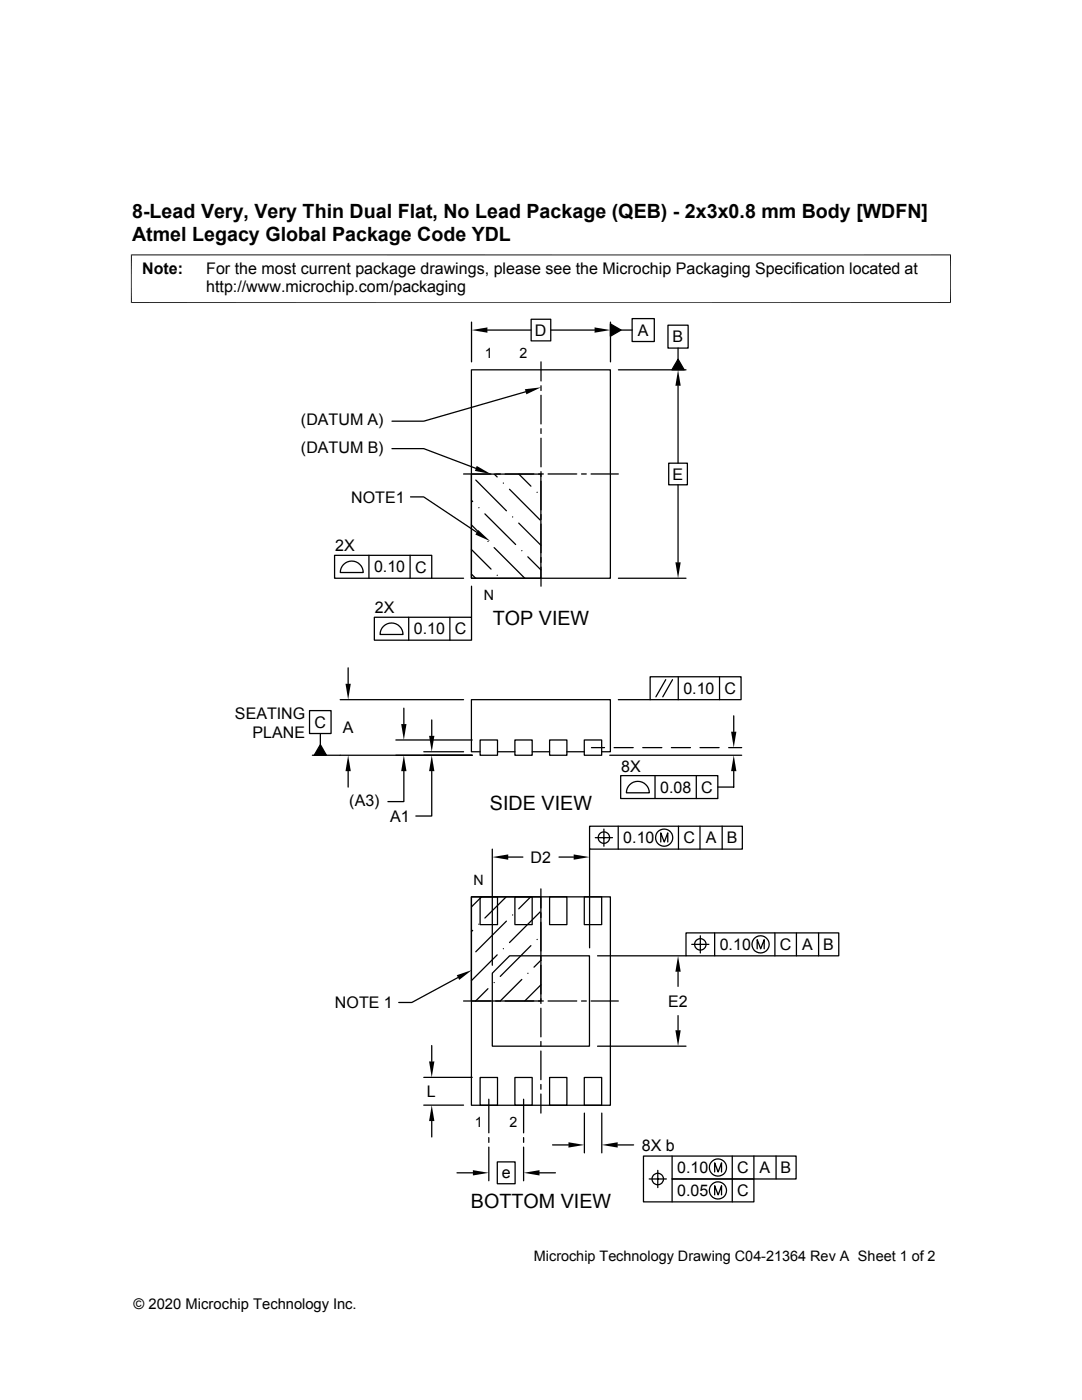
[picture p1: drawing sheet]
<svg xmlns="http://www.w3.org/2000/svg" width="216mm" height="279mm" viewBox="0 0 216 279" stroke-linecap="round" stroke-linejoin="round" font-family="sans-serif">
<g fill="none" stroke="#000" stroke-width=".25">
<path d="M94.1 73.8h27.7v41.6h-27.7zM94.1 64.3v7.9M97.3 65.9h8.7M104.9 78.2l-20.3 5.9h-6.4M106 63.7h3.9v4.3h-3.9zM107.9 72.2v3.8M107.9 77v.9M107.9 78.9v5.7M109.9 65.9h8.7M121.8 64.6l2.1 1.3-2.1 1.2zM121.8 64.3v7.9M123.4 73.8h13.5"/>
<path d="M123.9 65.9h2.2M126.1 63.6h4.5v4.6h-4.5zM133.3 64.9h4v4.6h-4zM135.3 71.7l1.2 2.1h-2.4zM135.3 69.5v2.2M135.3 77v15.4M78.2 89.5h6.4l10.4 4M81.9 99.2h2.6l10.6 7M92.5 94.6h5.4M94.1 94.6h13.8v20.8h-13.8zM94.1 99.9l.2 .2M94.9 95.8l6.1 6.1"/>
<path d="M98.6 94.6l.6 .6M98.9 94.6h.9M100.4 96.4h.1M100.8 94.6h5.7M101.7 97.6l6.1 6.2M103.5 94.6l2.4 2.4M107.2 98.3h.1M107.5 94.6h.9M107.9 85.6v.9M107.9 87.5v5.7M107.9 94.1v1M107.9 96v5.7"/>
<path d="M109.4 94.6h5.7M116 94.6h1M117.9 94.6h5.5M133.4 92.4h3.8v4.4h-3.8zM135.3 96.8v15.4M66.8 110.8h19.3v4.6h-19.3zM68.6 112.6a2.29 2.29 0 0 1 2.5-.5 2.29 2.29 0 0 1 1.4 2.2h-4.6a2.29 2.29 0 0 1 .7-1.7zM73.6 110.8v4.6M81.8 110.8v4.6M86.1 115.4h6.4M94.1 114.6l.8 .8M94.1 109.7l3.9 3.9"/>
<path d="M94.1 104.8l2.1 2M94.1 117v6.2M95.5 101.3h.1M96.8 102.6l6.1 6.1M97.4 108.1h.1M98.6 109.3l6.1 6.1M99.2 114.8h.1M102.3 103.2h.1M103.5 104.4l4.4 4.4M104.1 109.9h.1M105.3 111.1l2.6 2.6M107.9 102.7v1"/>
<path d="M107.9 104.6v5.7M107.9 111.3v.9M107.9 113.2v3.8M123.4 115.4h13.5M67.9 139.6h24.6M69.5 133.3v3.2M74.7 123.2h19.4v4.6h-19.4zM76.5 125a2.29 2.29 0 0 1 2.5-.5 2.29 2.29 0 0 1 1.4 2.1h-4.6a2.29 2.29 0 0 1 .7-1.6zM81.6 123.2v4.6M89.8 123.2v4.6M123.4 139.6h6.3M129.7 135.1h18.2v4.5h-18.2z"/>
<path d="M132.8 135.6l-1.9 3.5M134.2 135.6l-2 3.5M135.3 135.1v4.5M143.6 135.1v4.5M61.8 141.8h4.3v4.6h-4.3zM62.3 150.7h31.9M63.9 148.6l1.2 2.1h-2.4zM63.9 146.4v2.2M69.5 153.9v3.2M79 147.7h15.2M80.6 153.9v6.1h-3.2M80.6 141.3v3.2"/>
<path d="M84.6 150h7.9M86.1 153.9v9h-3.1M86.1 143.7v3.2M95.8 147.7h3.5v3h-3.5zM95.8 150h-1.7v-10.4h27.7v10.4h-1.7M99.3 150h3.4M102.7 147.7h3.5v3h-3.5zM106.2 150h3.5M109.7 147.7h3.4v3h-3.4zM113.1 150h3.5M116.6 147.7h3.5v3h-3.5zM118 149.2h2.6"/>
<path d="M121.7 150.7h26.3M122.5 149.2h3.8M123.8 154.8h19.4v4.6h-19.4zM125.6 156.6a2.29 2.29 0 0 1 2.5-.5 2.29 2.29 0 0 1 1.5 2.1h-4.6a2.29 2.29 0 0 1 .6-1.6zM128.2 149.2h3.9M130.7 154.8v4.6M134 149.2h3.8M138.9 154.8v4.6M139.7 149.2h3.8M145.4 149.2h2.6M146.4 142.9v3.1M146.4 153.9v3.2h-3.2"/>
<path d="M94.1 179h27.7v41.6h-27.7zM94.1 179h13.8v20.8h-13.8zM95.8 179h3.5v5.5h-3.5zM96.1 179l-2 2M98.2 169.5v23.1M101 179l-4.2 4.2M101.4 171h2.9M102.7 179h3.5v5.5h-3.5zM105.9 179l-2.4 2.4M107.9 177.4v3.8M109.7 179h3.4v5.5h-3.4zM111.5 171h3"/>
<path d="M116.6 179h3.5v5.5h-3.5zM117.6 164.9h30.5v4.6h-30.5zM117.6 169.5v19.7M118.8 167.2h3.4M120.5 165.5v3.4M123.4 164.9v4.6M131.8 168v-1.8l.7 1.8 .7-1.8v1.8M135.4 164.9v4.6M139.7 164.9v4.6M144.1 164.9v4.6M91.4 195.1l-9.2 5h-2.6M92.5 199.8h5.4"/>
<path d="M94.3 185.7l-.2 .2M95.5 184.4h.1M97.4 197.3l-2.5 2.5M98.6 196.1h.1M99.2 190.6l-5.1 5.1M100.4 189.3h.1M100.8 199.8h5.7M101 183.8l-6.1 6.1M101.7 190.8h15.9v18h-19.4v-14.6zM102.3 182.6h.1M104.1 195.5l-4.3 4.3h-.9M105.3 194.2h.1"/>
<path d="M105.9 188.7l-6.1 6.2M107.2 187.5h.1M107.5 199.8h.9M107.8 182l-6.1 6.1M107.9 191.6l-1.3 1.4M107.9 196.6l-3.2 3.1M107.9 182.2v.9M107.9 184.1v5.7M107.9 190.7v1M107.9 192.6v5.8M107.9 199.3v1M109.4 199.8h5.7"/>
<path d="M116 199.8h1M117.9 199.8h5.5M119.2 190.8h17.7M135.3 193.9v3M136.9 186.2h30.5v4.6h-30.5zM138 188.5h3.5M139.7 186.8v3.4M142.6 186.2v4.6M151.1 189.4v-1.9l.7 1.9 .7-1.9v1.9M154.6 186.2v4.6M158.9 186.2v4.6M163.3 186.2v4.6"/>
<path d="M84.6 215h9.6M86.1 208.7v3.1M95.8 215h3.5v5.6h-3.5zM97.5 219.4v6.7M102.7 215h3.5v5.6h-3.5zM104.5 219.4v6.7M107.9 201.2v5.7M107.9 207.9v.9M107.9 209.8v5.7M107.9 216.4v1M107.9 218.3v3.8M109.7 215h3.4v5.6h-3.4z"/>
<path d="M116.6 215h3.5v5.6h-3.5zM119.2 208.8h17.7M135.3 202.7v2.9M84.6 220.6h7.9M86.1 223.7v3.2M91.2 234.1h3.2M97.5 227v1M97.5 228.9v6.7M99.2 231.9h3.6v4.3h-3.6zM104.5 227v1M104.5 228.9v6.7M107.7 234.1h3.1"/>
<path d="M110.3 228.5h3.1M116.6 222.1v8M120.1 222.1v8M123.3 228.5h3.1M129.5 235.3h3.5M131.3 233.6v3.4M134.1 230.7v4.6h16.3v4.6h-22v-9.2h30.5v4.6h-24.8v4.6M142.6 233.9v-1.8l.7 1.8 .7-1.8v1.8M142.6 238.5v-1.9l.7 1.9 .7-1.9v1.9M146.1 230.7v9.2M150.4 230.7v4.6M154.9 230.7v4.6"/>
<circle cx="120.5" cy="167.2" r="1.14"/>
<circle cx="132.5" cy="167.2" r="1.71"/>
<circle cx="139.7" cy="188.5" r="1.14"/>
<circle cx="151.8" cy="188.5" r="1.72"/>
<circle cx="131.3" cy="235.3" r="1.14"/>
<circle cx="143.3" cy="237.6" r="1.72"/>
<circle cx="143.3" cy="233" r="1.72"/>
</g>
<g fill="#000">
<path d="M94.1 65.9l3.2-.6v1.1zM104.7 77.7l3.2-.4-2.9 1.4zM118.6 65.3l3.2 .6-3.2 .5zM121.8 64.6l2.1 1.3-2.1 1.2zM135.3 73.8l.5 3.2h-1zM135.3 71.7l1.2 2.1h-2.4zM95.1 93l2.8 1.6-3.1-.6zM95.4 105.8l2.4 2.2-3-1.3zM134.8 112.2h1l-.5 3.2zM68.9 136.5h1.1l-.5 3.1zM63.9 148.6l1.2 2.1h-2.4zM69.5 150.7l.5 3.2h-1.1z"/>
<path d="M80.1 144.5h1l-.5 3.2zM80.6 150.7l.5 3.2h-1zM85.6 146.9h1.1l-.6 3.1zM86.1 150.7l.6 3.2h-1.1zM146.4 150.7l.5 3.2h-1zM145.9 146h1l-.5 3.2zM98.2 171l3.2-.5v1.1zM114.5 170.5l3.1 .5-3.1 .6zM91.1 194.6l3.1-1-2.6 2zM135.3 190.8l.5 3.1h-1zM85.6 211.8h1.1l-.6 3.2zM134.8 205.6h1l-.5 3.2z"/>
<path d="M86.1 220.6l.6 3.1h-1.1zM94.4 233.5l3.1 .6-3.1 .5zM104.5 234.1l3.2-.6v1.1zM113.4 228l3.2 .5-3.2 .5zM120.1 228.5l3.2-.5v1z"/>
</g>
<path d="M26.1 50.9h163.7M26.2 50.8v9.7M189.7 50.8v9.7M26.1 60.4h163.7" fill="none" stroke="#000" stroke-width=".2"/>
<g font-size="3.9">
<text x="26.4" y="43.5">8-Lead Very, Very Thin Dual Flat, No Lead Package (QEB) - 2x3x0.8 mm Body [WDFN]</text>
<text x="26.4" y="48">Atmel Legacy Global Package Code YDL</text>
<text x="98.3" y="124.8">TOP VIEW</text>
<text x="97.8" y="161.7">SIDE VIEW</text>
<text x="93.9" y="241">BOTTOM VIEW</text>
</g>
<g font-size="3.2">
<text x="28.4" y="54.6">Note:</text>
<text x="41.1" y="54.6">For the most current package drawings, please see the Microchip Packaging Specification located at</text>
<text x="41.1" y="58.3">http://www.microchip.com/packaging</text>
<text x="106.7" y="67">D</text>
<text x="127.3" y="67">A</text>
<text x="134.2" y="68.3">B</text>
<text x="60" y="84.9">(DATUM A)</text>
<text x="60" y="90.3">(DATUM B)</text>
<text x="134.2" y="95.7">E</text>
<text x="70.1" y="100.3">NOTE1</text>
<text x="66.9" y="110">2X</text>
<text x="74.6" y="114.2">0.10</text>
<text x="82.8" y="114.3">C</text>
<text x="74.8" y="122.4">2X</text>
<text x="82.6" y="126.6">0.10</text>
<text x="90.8" y="126.6">C</text>
<text x="46.9" y="143.4">SEATING</text>
<text x="136.4" y="138.5">0.10</text>
<text x="144.5" y="138.5">C</text>
<text x="50.4" y="147.3">PLANE</text>
<text x="62.7" y="145.2">C</text>
<text x="68.4" y="146.3">A</text>
<text x="124" y="154">8X</text>
<text x="69.7" y="160.8">(A3)</text>
<text x="131.7" y="158.2">0.08</text>
<text x="139.9" y="158.2">C</text>
<text x="77.9" y="164">A1</text>
<text x="105.9" y="172.2">D2</text>
<text x="124.4" y="168.3">0.10</text>
<text x="136.4" y="168.3">C</text>
<text x="140.8" y="168.3">A</text>
<text x="145" y="168.3">B</text>
<text x="143.6" y="189.6">0.10</text>
<text x="155.6" y="189.6">C</text>
<text x="160.1" y="189.6">A</text>
<text x="164.3" y="189.6">B</text>
<text x="66.8" y="201.2">NOTE 1</text>
<text x="133.3" y="200.9">E2</text>
<text x="85.2" y="218.9">L</text>
<text x="128.1" y="229.6">8X b</text>
<text x="100.1" y="235.2">e</text>
<text x="135.1" y="234.1">0.10</text>
<text x="135.1" y="238.7">0.05</text>
<text x="147.1" y="234.1">C</text>
<text x="147.1" y="238.7">C</text>
<text x="151.6" y="234.1">A</text>
<text x="155.8" y="234.1">B</text>
</g>
<g font-size="2.9">
<text x="106.5" y="251.7">Microchip Technology Drawing C04-21364 Rev A Sheet 1 of 2</text>
<text x="26.6" y="261.3">© 2020 Microchip Technology Inc.</text>
</g>
<g font-size="2.8">
<text x="96.8" y="71.5">1</text>
<text x="103.7" y="71.5">2</text>
<text x="96.5" y="119.7">N</text>
<text x="94.5" y="176.7">N</text>
<text x="94.7" y="224.9">1</text>
<text x="101.7" y="224.9">2</text>
</g>
</svg>
